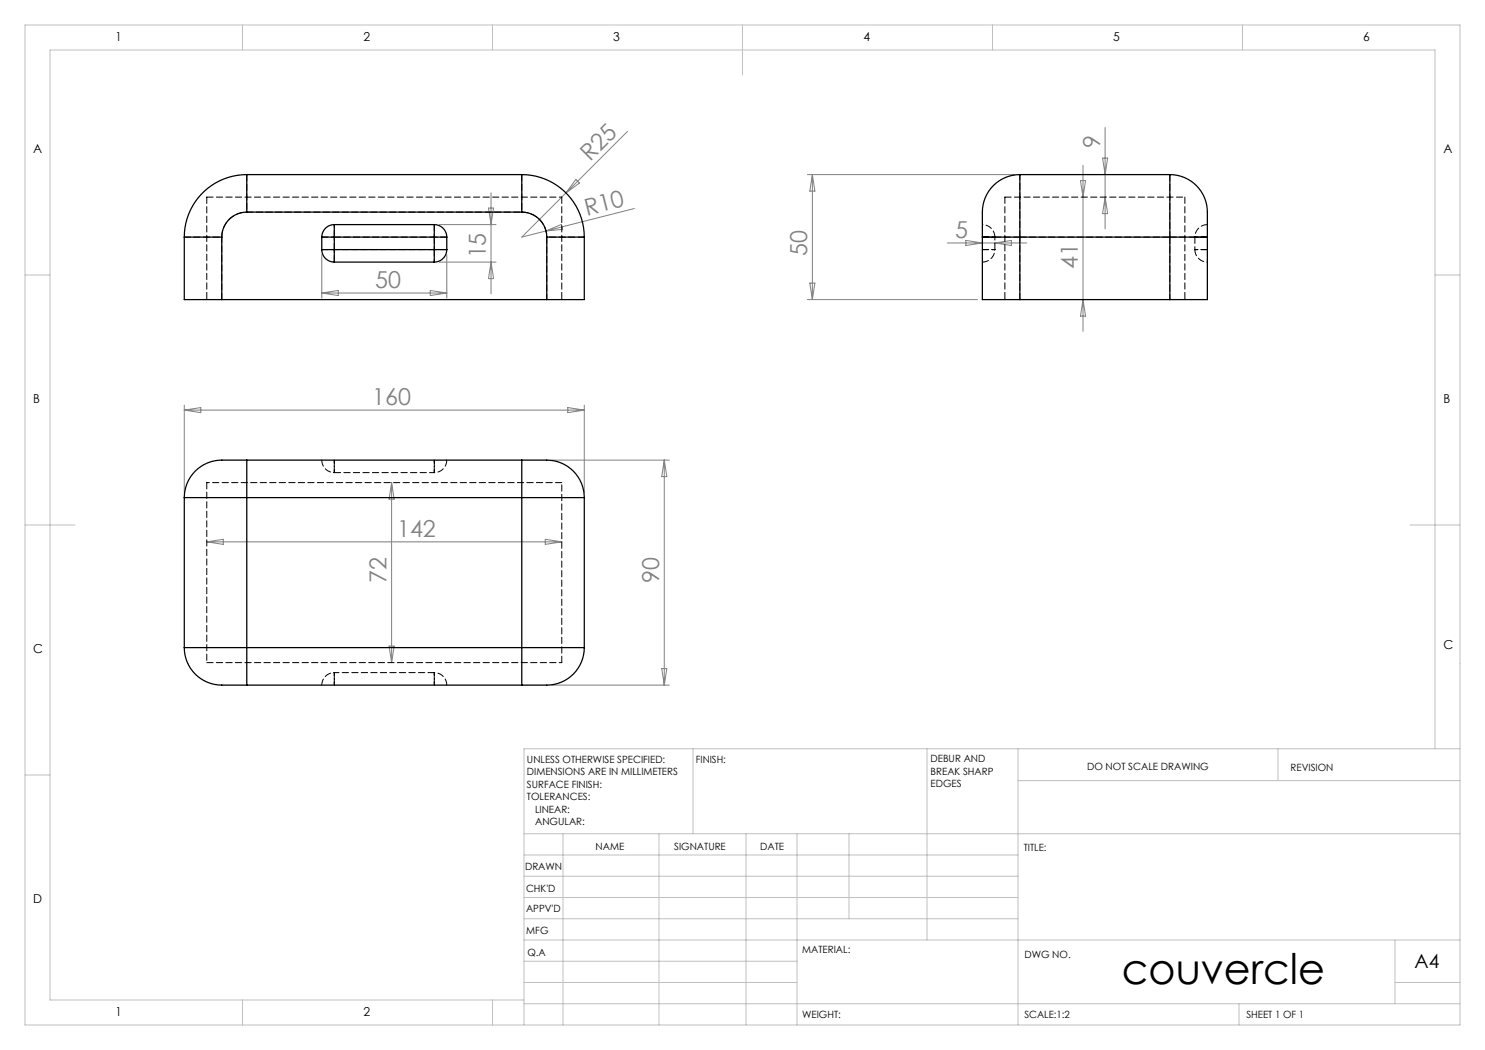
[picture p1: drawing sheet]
<svg xmlns="http://www.w3.org/2000/svg" width="297mm" height="210mm" viewBox="0 0 297 210" stroke-linecap="round" stroke-linejoin="round" font-family="sans-serif">
<g fill="none" stroke="#c0c0c0" stroke-width=".2">
<path d="M5 5h287v200h-287zM48.5 5v5M98.5 5v5M148.5 5v10M198.5 5v5M248.5 5v5M5 55h5M287 55h5M5 105h10M282 105h10M5 155h5M138.6 149.8v17"/>
<path d="M185.4 149.8v38.2M203.6 149.8v55.2M203.6 156.1h88.4M255.6 149.8v6.3M287 149.8v-139.8h-277v190h94.8M292 149.8h-187.2v55.2M104.8 166.8h187.2M104.8 179.5h98.8M104.8 175.3h98.8M104.8 171h98.8M112.6 166.8v38.2M131.8 166.8v38.2"/>
<path d="M149.2 166.8v38.2M159.4 166.8v38.2M169.8 166.8v17M104.8 183.8h98.8M104.8 196.5h54.6M104.8 192.3h54.6M104.8 188h187.2M279 196.5h13M279 188v12.8M48.5 200v5M98.5 200v5M104.8 200.8h187.2"/>
<path d="M247.8 200.8v4.2"/>
</g>
<g fill="none" stroke="#808080" stroke-width=".2">
<path d="M98.2 38.6v20.2M115.2 35.9l.7 .7-2.7 2zM125.5 26.3l-21.1 21.1 22.5-5.7M161.5 34.9h41.5M162.5 34.9v25M162.5 34.9l.5 3.3h-1zM216.1 36.1h1l-.5 3.3zM216.6 33.1v33.2M220.5 31.6h1l-.5 3.3zM221 25.5v20.3M221 39.4l.5 3.3h-1zM64.4 50.9v8.7"/>
<path d="M64.4 58.6h25M64.4 58.6l3.3-.5v1zM86.1 58.1l3.3 .5-3.3 .5zM87.9 52.4h11.3M87.9 44.9h11.3M89.4 50.9v8.7M97.7 41.6h1l-.5 3.3zM98.2 52.4l.5 3.3h-1zM109.2 46.2l3.1-1.3 .2 1zM161.5 59.9h34M162 56.6h1l-.5 3.3zM189.5 48.6h15.8"/>
<path d="M193.2 48.1l3.3 .5-3.3 .5zM199 48.6l3.3-.5v1zM216.6 59.9l.5 3.3h-1zM36.9 81v17.5M36.9 82h80M36.9 82l3.3-.5v1zM78.3 96.5v36M78.3 96.5l.5 3.3h-1zM110.4 92h23.5M113.6 81.5l3.3 .5-3.3 .5zM116.9 81v17.5M132.9 92v45"/>
<path d="M132.9 92l.5 3.3h-1.1zM41.4 108.4h71M41.4 108.4l3.3-.5v1zM109.1 107.9l3.3 .5-3.3 .5zM77.8 129.2h1l-.5 3.3zM110.4 137h23.5M132.3 133.7h1.1l-.5 3.3z"/>
</g>
<g fill="none" stroke="#000" stroke-width=".25">
<path d="M49.4 34.9a12.5 12.5 0 0 0-12.5 12.5M49.4 34.9v7.5M49.4 34.9h55M104.4 34.9a12.5 12.5 0 0 1 12.5 12.5M104.4 34.9v7.5M204 34.9v12.5M204 34.9a7.7 7.7 0 0 0-7.5 8.8v3.7M204 34.9h30M234 34.9v12.5M234 34.9a7.7 7.7 0 0 1 7.5 8.8v3.7M36.9 47.4h7.5M36.9 47.4v12.5h7.5"/>
<path d="M44.4 47.4v12.5M44.4 59.9h65M49.4 42.4a5 5 0 0 0-5 5M49.4 42.4h55M64.4 49.9h2.5M64.4 47.4h2.5M64.4 49.9a2.5 2.5 0 0 0 2.5 2.5M64.4 47.4v2.5M66.9 49.9v2.5M66.9 44.9a2.5 2.5 0 0 0-2.5 2.5M66.9 44.9v2.5M66.9 47.4v2.5"/>
<path d="M66.9 44.9h20M66.9 47.4h20M66.9 49.9h20M66.9 52.4h20M86.9 44.9v2.5M86.9 44.9a2.5 2.5 0 0 1 2.5 2.5M86.9 47.4h2.5M86.9 49.9v2.5M86.9 49.9h2.5M86.9 47.4v2.5M89.4 49.9a2.5 2.5 0 0 1-2.5 2.5M89.4 47.4v2.5"/>
<path d="M104.4 42.4a5 5 0 0 1 5 5M109.4 47.4h7.5M109.4 47.4v12.5M116.9 47.4v12.5h-7.5M196.5 47.4h7.5M196.5 47.4v12.5h7.5M204 47.4h30M204 59.9h30M204 47.4v12.5M234 47.4h7.5M234 47.4v12.5M241.5 47.4v12.5h-7.5"/>
<path d="M36.9 99.5h12.5M36.9 99.5v30M49.4 92v7.5M49.4 92a34.3 34.3 0 0 0-7.2 .3 7.5 7.5 0 0 0-5.3 7.2M49.4 99.5h55M49.4 92h55M49.4 99.5v30M104.4 99.5h12.5M104.4 92v7.5M104.4 92a34.3 34.3 0 0 1 7.1 .3 7.5 7.5 0 0 1 5.4 7.2M104.4 99.5v30M116.9 99.5v30"/>
<path d="M36.9 129.5h12.5M36.9 129.5a7.7 7.7 0 0 0 8.7 7.5h3.8M49.4 129.5v7.5M49.4 129.5h55M49.4 137h55M104.4 129.5h12.5M104.4 129.5v7.5M116.9 129.5a7.7 7.7 0 0 1-8.8 7.5h-3.7"/>
</g>
<g fill="none" stroke="#000" stroke-width=".2" stroke-dasharray="1.3 .6">
<path d="M41.4 39.4h71M41.4 39.4v20.5M49.4 34.9v7.5M104.4 34.9v7.5M112.4 39.4v20.5M201 39.4h36M201 39.4v20.5M234 34.9v12.5M237 39.4v20.5M36.9 47.4h7.5M44.4 47.4a5 5 0 0 1 5-5M44.4 59.9v-12.5"/>
<path d="M49.4 42.4h55M64.4 47.4h2.5M64.4 49.9h2.5M66.9 49.9v-2.5M66.9 52.4v-2.5M66.9 47.4v-2.5M66.9 47.4h20M86.9 49.9v2.5M86.9 47.4v2.5M86.9 44.9v2.5M86.9 49.9h-20M89.4 49.9h-2.5"/>
<path d="M89.4 47.4h-2.5M104.4 42.4a5 5 0 0 1 5 5M109.4 47.4v12.5M116.9 47.4h-7.5M196.5 47.4h2.5M196.5 49.9h2.5M196.5 52.4a2.5 2.5 0 0 0 2.5-2.5M199 47.4a2.5 2.5 0 0 0-2.5-2.5M199 49.9v-2.5M204 47.4v-12.5M204 47.4h-7.5M204 47.4h30"/>
<path d="M204 59.9v-12.5M234 47.4h7.5M234 47.4v12.5M239 47.4v2.5M239 49.9a2.5 2.5 0 0 0 2.5 2.5M241.5 47.4h-2.5M241.5 44.9a2.5 2.5 0 0 0-2.5 2.5M241.5 49.9h-2.5M41.4 96.5v36M64.4 92a2.5 2.5 0 0 0 2.5 2.5M66.9 94.5v-2.5M66.9 94.5h20"/>
<path d="M66.9 92v2.5M86.9 92v2.5M86.9 94.5v-2.5M89.4 92a2.5 2.5 0 0 1-2.5 2.5M112.4 96.5h-71M41.4 132.5h71M64.4 137a2.5 2.5 0 0 1 2.5-2.5M66.9 137v-2.5M66.9 134.5v2.5M86.9 134.5v2.5M86.9 134.5h-20M86.9 137v-2.5"/>
<path d="M89.4 137a2.5 2.5 0 0 0-2.5-2.5M112.4 132.5v-36"/>
</g>
<text font-size="8.5" x="224.4" y="196.7">couvercle</text>
<g font-size="4.7" fill="#808080">
<text x="220" y="29.7" transform="rotate(-90 220 29.7)">9</text>
<text x="118" y="32.3" transform="rotate(-45 118 32.3)">R25</text>
<text x="117.4" y="43.1" transform="rotate(-14 117.4 43.1)">R10</text>
<text x="191.1" y="47.6">5</text>
<text x="97.2" y="51.7" transform="rotate(-90 97.2 51.7)">15</text>
<text x="161.5" y="51.2" transform="rotate(-90 161.5 51.2)">50</text>
<text x="215.6" y="53.8" transform="rotate(-90 215.6 53.8)">41</text>
<text x="75" y="57.6">50</text>
<text x="74.4" y="81">160</text>
<text x="79.4" y="107.4">142</text>
<text x="77.3" y="116.5" transform="rotate(-90 77.3 116.5)">72</text>
<text x="131.8" y="116.5" transform="rotate(-90 131.8 116.5)">90</text>
</g>
<text font-size="3.9" x="282.9" y="193.6">A4</text>
<g font-size="2.5">
<text x="23.1" y="8.2">1</text>
<text x="72.7" y="8.2">2</text>
<text x="122.7" y="8.2">3</text>
<text x="172.7" y="8.2">4</text>
<text x="222.7" y="8.2">5</text>
<text x="272.7" y="8.2">6</text>
<text x="6.7" y="30.7">A</text>
<text x="288.7" y="30.7">A</text>
<text x="6.7" y="80.7">B</text>
<text x="288.7" y="80.7">B</text>
<text x="6.7" y="130.7">C</text>
<text x="288.7" y="129.7">C</text>
<text x="6.7" y="180.7">D</text>
<text x="23.1" y="203.2">1</text>
<text x="72.7" y="203.2">2</text>
</g>
<g font-size="2">
<text x="105.4" y="152.6">UNLESS OTHERWISE SPECIFIED:</text>
<text x="105.4" y="155.1">DIMENSIONS ARE IN MILLIMETERS</text>
<text x="139.2" y="152.6">FINISH:</text>
<text x="186.1" y="152.5">DEBUR AND</text>
<text x="186.1" y="155">BREAK SHARP</text>
<text x="217.4" y="154">DO NOT SCALE DRAWING</text>
<text x="258.1" y="154.2">REVISION</text>
<text x="105.4" y="157.6">SURFACE FINISH:</text>
<text x="105.4" y="160.1">TOLERANCES:</text>
<text x="186.1" y="157.5">EDGES</text>
<text x="107" y="162.6">LINEAR:</text>
<text x="107" y="165.1">ANGULAR:</text>
<text x="119.1" y="170">NAME</text>
<text x="134.8" y="169.9">SIGNATURE</text>
<text x="152" y="169.9">DATE</text>
<text x="204.8" y="170.2">TITLE:</text>
<text x="105" y="174.1">DRAWN</text>
<text x="105.2" y="178.3">CHK'D</text>
<text x="105.2" y="182.4">APPV'D</text>
<text x="105.3" y="186.8">MFG</text>
<text x="105.5" y="191.1">Q.A</text>
<text x="160.5" y="190.5">MATERIAL:</text>
<text x="204.9" y="191.6">DWG NO.</text>
<text x="160.4" y="203.5">WEIGHT:</text>
<text x="204.9" y="203.6">SCALE:1:2</text>
<text x="249.3" y="203.6">SHEET 1 OF 1</text>
</g>
</svg>
